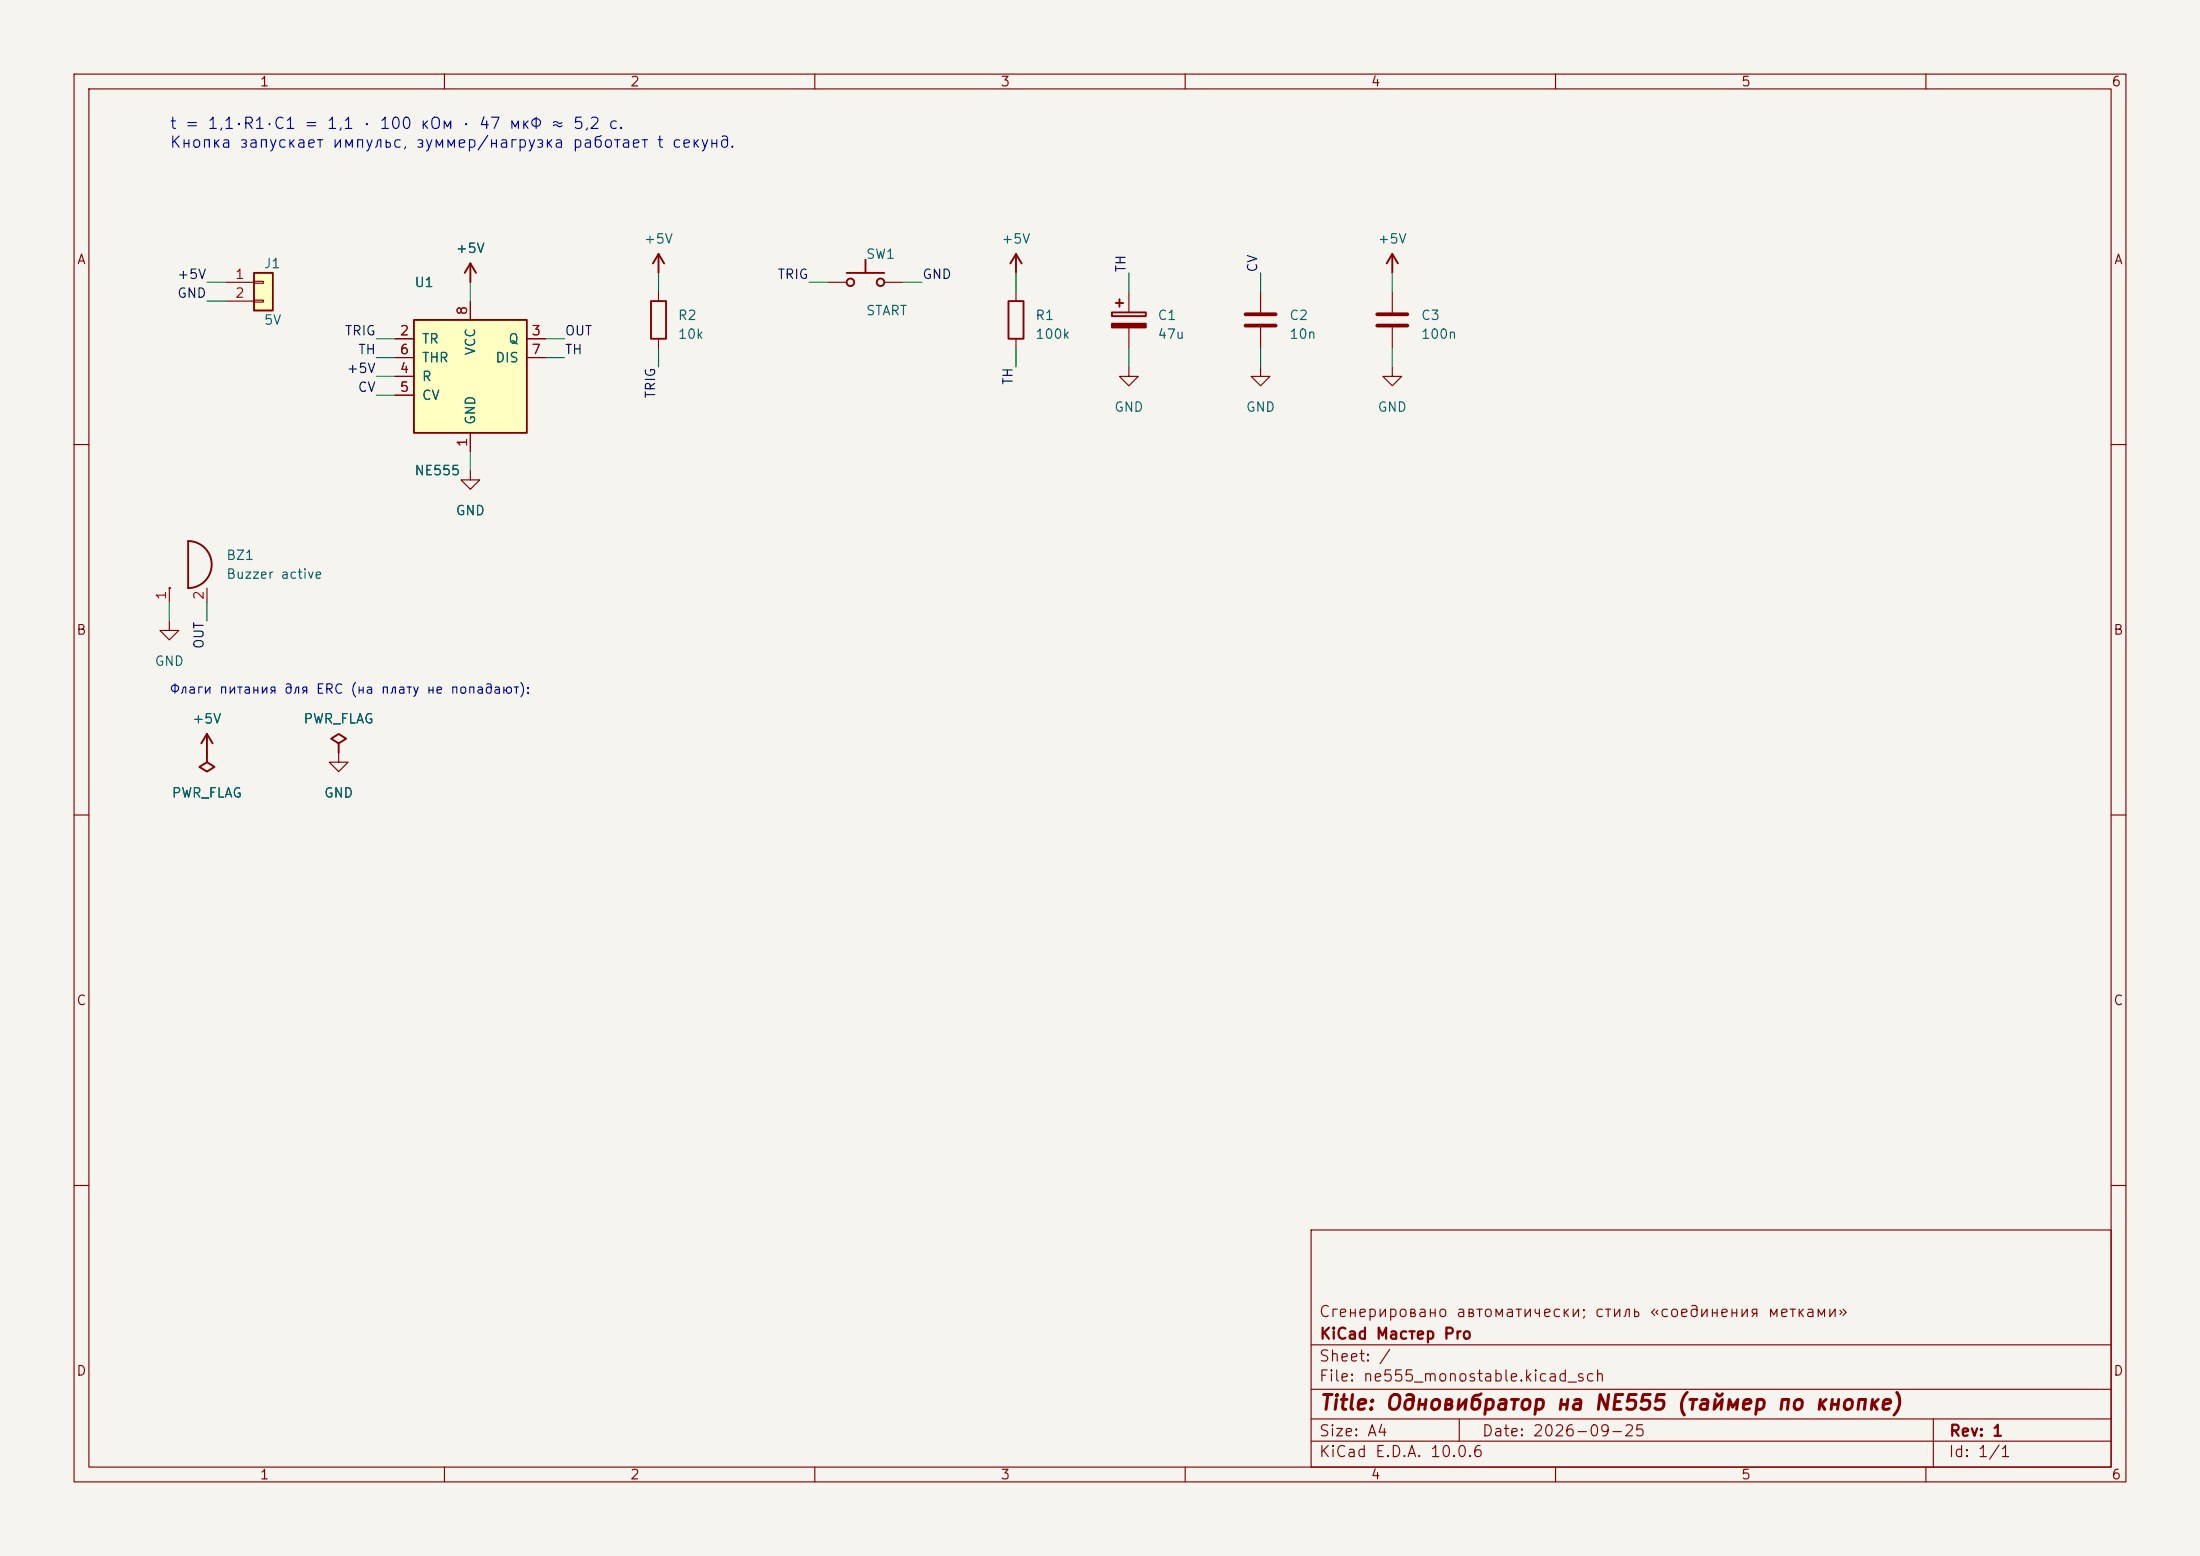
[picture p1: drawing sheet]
(kicad_sch (version 20231120) (generator "eeschema") (generator_version "8.0")
 (paper "A4")
 (title_block (title "Одновибратор на NE555 (таймер по кнопке)") (date "2026-09-25") (rev "1") (company "KiCad Мастер Pro") (comment 1 "Сгенерировано автоматически; стиль «соединения метками»"))
 (lib_symbols (symbol "KiCadMaster:Conn_01x02" (pin_numbers) (pin_names (offset 0) hide) (exclude_from_sim no) (in_bom yes) (on_board yes) (property "Reference" "J" (at 0 5.08 0) (effects (font (size 1.27 1.27)))) (property "Value" "Conn_01x02" (at 0 -2.54 0) (effects (font (size 1.27 1.27)))) (property "Footprint" "" (at 0 0 0) (effects (font (size 1.27 1.27)) hide)) (property "Datasheet" "~" (at 0 0 0) (effects (font (size 1.27 1.27)) hide)) (property "Description" "Разъём" (at 0 0 0) (effects (font (size 1.27 1.27)) hide)) (symbol "Conn_01x02_0_1" (rectangle (start -1.27 3.81) (end 1.27 -1.27) (stroke (width 0.254) (type default)) (fill (type background))) (rectangle (start -1.27 2.667) (end 0 2.413) (stroke (width 0.1524) (type default)) (fill (type none))) (rectangle (start -1.27 0.127) (end 0 -0.127) (stroke (width 0.1524) (type default)) (fill (type none)))) (symbol "Conn_01x02_1_1" (pin passive line (at -5.08 2.54 0) (length 3.81) (name "Pin_1" (effects (font (size 1.27 1.27)))) (number "1" (effects (font (size 1.27 1.27))))) (pin passive line (at -5.08 0 0) (length 3.81) (name "Pin_2" (effects (font (size 1.27 1.27)))) (number "2" (effects (font (size 1.27 1.27))))))) (symbol "KiCadMaster:NE555" (pin_numbers) (pin_names (offset 1.016)) (exclude_from_sim no) (in_bom yes) (on_board yes) (property "Reference" "U" (at -7.62 12.7 0) (effects (font (size 1.27 1.27)))) (property "Value" "NE555" (at -7.62 -12.7 0) (effects (font (size 1.27 1.27)))) (property "Footprint" "" (at 0 0 0) (effects (font (size 1.27 1.27)) hide)) (property "Datasheet" "~" (at 0 0 0) (effects (font (size 1.27 1.27)) hide)) (property "Description" "Таймер NE555, DIP-8" (at 0 0 0) (effects (font (size 1.27 1.27)) hide)) (property "ki_keywords" "timer 555" (at 0 0 0) (effects (font (size 1.27 1.27)) hide)) (symbol "NE555_0_1" (rectangle (start -7.62 7.62) (end 7.62 -7.62) (stroke (width 0.254) (type default)) (fill (type background)))) (symbol "NE555_1_1" (pin input line (at -10.16 5.08 0) (length 2.54) (name "TR" (effects (font (size 1.27 1.27)))) (number "2" (effects (font (size 1.27 1.27))))) (pin input line (at -10.16 2.54 0) (length 2.54) (name "THR" (effects (font (size 1.27 1.27)))) (number "6" (effects (font (size 1.27 1.27))))) (pin input line (at -10.16 0 0) (length 2.54) (name "R" (effects (font (size 1.27 1.27)))) (number "4" (effects (font (size 1.27 1.27))))) (pin input line (at -10.16 -2.54 0) (length 2.54) (name "CV" (effects (font (size 1.27 1.27)))) (number "5" (effects (font (size 1.27 1.27))))) (pin output line (at 10.16 5.08 180) (length 2.54) (name "Q" (effects (font (size 1.27 1.27)))) (number "3" (effects (font (size 1.27 1.27))))) (pin open_collector line (at 10.16 2.54 180) (length 2.54) (name "DIS" (effects (font (size 1.27 1.27)))) (number "7" (effects (font (size 1.27 1.27))))) (pin power_in line (at 0 10.16 270) (length 2.54) (name "VCC" (effects (font (size 1.27 1.27)))) (number "8" (effects (font (size 1.27 1.27))))) (pin power_in line (at 0 -10.16 90) (length 2.54) (name "GND" (effects (font (size 1.27 1.27)))) (number "1" (effects (font (size 1.27 1.27))))))) (symbol "KiCadMaster:R" (pin_numbers hide) (pin_names (offset 0) hide) (exclude_from_sim no) (in_bom yes) (on_board yes) (property "Reference" "R" (at 2.54 0.635 0) (effects (font (size 1.27 1.27)))) (property "Value" "R" (at 2.54 -1.905 0) (effects (font (size 1.27 1.27)))) (property "Footprint" "" (at 0 0 0) (effects (font (size 1.27 1.27)) hide)) (property "Datasheet" "~" (at 0 0 0) (effects (font (size 1.27 1.27)) hide)) (property "Description" "Резистор" (at 0 0 0) (effects (font (size 1.27 1.27)) hide)) (symbol "R_0_1" (rectangle (start -1.016 -2.54) (end 1.016 2.54) (stroke (width 0.254) (type default)) (fill (type none)))) (symbol "R_1_1" (pin passive line (at 0 3.81 270) (length 1.27) (name "~" (effects (font (size 1.27 1.27)))) (number "1" (effects (font (size 1.27 1.27))))) (pin passive line (at 0 -3.81 90) (length 1.27) (name "~" (effects (font (size 1.27 1.27)))) (number "2" (effects (font (size 1.27 1.27))))))) (symbol "KiCadMaster:SW_Push" (pin_numbers hide) (pin_names (offset 0) hide) (exclude_from_sim no) (in_bom yes) (on_board yes) (property "Reference" "SW" (at 0 3.81 0) (effects (font (size 1.27 1.27)))) (property "Value" "SW_Push" (at 0 -3.81 0) (effects (font (size 1.27 1.27)))) (property "Footprint" "" (at 0 0 0) (effects (font (size 1.27 1.27)) hide)) (property "Datasheet" "~" (at 0 0 0) (effects (font (size 1.27 1.27)) hide)) (property "Description" "Кнопка без фиксации" (at 0 0 0) (effects (font (size 1.27 1.27)) hide)) (symbol "SW_Push_0_1" (circle (center -2.032 0) (radius 0.508) (stroke (width 0.254) (type default)) (fill (type none))) (circle (center 2.032 0) (radius 0.508) (stroke (width 0.254) (type default)) (fill (type none))) (polyline (pts (xy 0 1.27) (xy 0 3.048)) (stroke (width 0.254) (type default)) (fill (type none))) (polyline (pts (xy 2.54 1.27) (xy -2.54 1.27)) (stroke (width 0.254) (type default)) (fill (type none)))) (symbol "SW_Push_1_1" (pin passive line (at -5.08 0 0) (length 2.54) (name "1" (effects (font (size 1.27 1.27)))) (number "1" (effects (font (size 1.27 1.27))))) (pin passive line (at 5.08 0 180) (length 2.54) (name "2" (effects (font (size 1.27 1.27)))) (number "2" (effects (font (size 1.27 1.27))))))) (symbol "KiCadMaster:C_Polarized" (pin_numbers hide) (pin_names (offset 0) hide) (exclude_from_sim no) (in_bom yes) (on_board yes) (property "Reference" "C" (at 3.81 0.635 0) (effects (font (size 1.27 1.27)))) (property "Value" "C_Polarized" (at 3.81 -1.905 0) (effects (font (size 1.27 1.27)))) (property "Footprint" "" (at 0 0 0) (effects (font (size 1.27 1.27)) hide)) (property "Datasheet" "~" (at 0 0 0) (effects (font (size 1.27 1.27)) hide)) (property "Description" "Полярный конденсатор" (at 0 0 0) (effects (font (size 1.27 1.27)) hide)) (symbol "C_Polarized_0_1" (rectangle (start -2.286 0.508) (end 2.286 1.016) (stroke (width 0.254) (type default)) (fill (type none))) (rectangle (start -2.286 -1.016) (end 2.286 -0.508) (stroke (width 0.254) (type default)) (fill (type outline))) (polyline (pts (xy -1.778 2.286) (xy -0.762 2.286)) (stroke (width 0.254) (type default)) (fill (type none))) (polyline (pts (xy -1.27 2.794) (xy -1.27 1.778)) (stroke (width 0.254) (type default)) (fill (type none)))) (symbol "C_Polarized_1_1" (pin passive line (at 0 3.81 270) (length 2.794) (name "~" (effects (font (size 1.27 1.27)))) (number "1" (effects (font (size 1.27 1.27))))) (pin passive line (at 0 -3.81 90) (length 2.794) (name "~" (effects (font (size 1.27 1.27)))) (number "2" (effects (font (size 1.27 1.27))))))) (symbol "KiCadMaster:C" (pin_numbers hide) (pin_names (offset 0) hide) (exclude_from_sim no) (in_bom yes) (on_board yes) (property "Reference" "C" (at 3.81 0.635 0) (effects (font (size 1.27 1.27)))) (property "Value" "C" (at 3.81 -1.905 0) (effects (font (size 1.27 1.27)))) (property "Footprint" "" (at 0 0 0) (effects (font (size 1.27 1.27)) hide)) (property "Datasheet" "~" (at 0 0 0) (effects (font (size 1.27 1.27)) hide)) (property "Description" "Конденсатор" (at 0 0 0) (effects (font (size 1.27 1.27)) hide)) (symbol "C_0_1" (polyline (pts (xy -2.032 0.762) (xy 2.032 0.762)) (stroke (width 0.508) (type default)) (fill (type none))) (polyline (pts (xy -2.032 -0.762) (xy 2.032 -0.762)) (stroke (width 0.508) (type default)) (fill (type none)))) (symbol "C_1_1" (pin passive line (at 0 3.81 270) (length 3.048) (name "~" (effects (font (size 1.27 1.27)))) (number "1" (effects (font (size 1.27 1.27))))) (pin passive line (at 0 -3.81 90) (length 3.048) (name "~" (effects (font (size 1.27 1.27)))) (number "2" (effects (font (size 1.27 1.27))))))) (symbol "KiCadMaster:Buzzer" (pin_numbers) (pin_names (offset 0) hide) (exclude_from_sim no) (in_bom yes) (on_board yes) (property "Reference" "BZ" (at 5.08 1.27 0) (effects (font (size 1.27 1.27)))) (property "Value" "Buzzer" (at 5.08 -1.27 0) (effects (font (size 1.27 1.27)))) (property "Footprint" "" (at 0 0 0) (effects (font (size 1.27 1.27)) hide)) (property "Datasheet" "~" (at 0 0 0) (effects (font (size 1.27 1.27)) hide)) (property "Description" "Зуммер" (at 0 0 0) (effects (font (size 1.27 1.27)) hide)) (symbol "Buzzer_0_1" (arc (start 0 -3.175) (mid 3.175 0) (end 0 3.175) (stroke (width 0.254) (type default)) (fill (type none))) (polyline (pts (xy 0 3.175) (xy 0 -3.175)) (stroke (width 0.254) (type default)) (fill (type none))) (polyline (pts (xy -2.54 -3.175) (xy -2.54 -3.175)) (stroke (width 0.254) (type default)) (fill (type none)))) (symbol "Buzzer_1_1" (pin passive line (at -2.54 -5.08 90) (length 1.905) (name "-" (effects (font (size 1.27 1.27)))) (number "1" (effects (font (size 1.27 1.27))))) (pin passive line (at 2.54 -5.08 90) (length 1.905) (name "+" (effects (font (size 1.27 1.27)))) (number "2" (effects (font (size 1.27 1.27))))))) (symbol "KiCadMaster:+5V" (power) (pin_numbers hide) (pin_names (offset 0) hide) (exclude_from_sim no) (in_bom yes) (on_board yes) (property "Reference" "#PWR" (at 0 -3.81 0) (effects (font (size 1.27 1.27)) hide)) (property "Value" "+5V" (at 0 3.556 0) (effects (font (size 1.27 1.27)))) (property "Footprint" "" (at 0 0 0) (effects (font (size 1.27 1.27)) hide)) (property "Datasheet" "~" (at 0 0 0) (effects (font (size 1.27 1.27)) hide)) (property "Description" "Символ питания: +5V" (at 0 0 0) (effects (font (size 1.27 1.27)) hide)) (symbol "+5V_0_1" (polyline (pts (xy -0.762 1.27) (xy 0 2.54)) (stroke (width 0.254) (type default)) (fill (type none))) (polyline (pts (xy 0 0) (xy 0 2.54)) (stroke (width 0.254) (type default)) (fill (type none))) (polyline (pts (xy 0 2.54) (xy 0.762 1.27)) (stroke (width 0.254) (type default)) (fill (type none)))) (symbol "+5V_1_1" (pin power_in line (at 0 0 90) (length 0) hide (name "+5V" (effects (font (size 1.27 1.27)))) (number "1" (effects (font (size 1.27 1.27))))))) (symbol "KiCadMaster:GND" (power) (pin_numbers hide) (pin_names (offset 0) hide) (exclude_from_sim no) (in_bom yes) (on_board yes) (property "Reference" "#PWR" (at 0 -6.35 0) (effects (font (size 1.27 1.27)) hide)) (property "Value" "GND" (at 0 -3.81 0) (effects (font (size 1.27 1.27)))) (property "Footprint" "" (at 0 0 0) (effects (font (size 1.27 1.27)) hide)) (property "Datasheet" "~" (at 0 0 0) (effects (font (size 1.27 1.27)) hide)) (property "Description" "Символ питания: GND" (at 0 0 0) (effects (font (size 1.27 1.27)) hide)) (symbol "GND_0_1" (polyline (pts (xy 0 0) (xy 0 -1.27) (xy 1.27 -1.27) (xy 0 -2.54) (xy -1.27 -1.27) (xy 0 -1.27)) (stroke (width 0) (type default)) (fill (type none)))) (symbol "GND_1_1" (pin power_in line (at 0 0 270) (length 0) hide (name "GND" (effects (font (size 1.27 1.27)))) (number "1" (effects (font (size 1.27 1.27))))))) (symbol "KiCadMaster:PWR_FLAG" (power) (pin_numbers hide) (pin_names (offset 0) hide) (exclude_from_sim no) (in_bom yes) (on_board yes) (property "Reference" "#FLG" (at 0 1.905 0) (effects (font (size 1.27 1.27)) hide)) (property "Value" "PWR_FLAG" (at 0 3.81 0) (effects (font (size 1.27 1.27)))) (property "Footprint" "" (at 0 0 0) (effects (font (size 1.27 1.27)) hide)) (property "Datasheet" "~" (at 0 0 0) (effects (font (size 1.27 1.27)) hide)) (property "Description" "Флаг: цепь запитана извне (для ERC)" (at 0 0 0) (effects (font (size 1.27 1.27)) hide)) (symbol "PWR_FLAG_0_1" (polyline (pts (xy 0 0) (xy 0 1.27) (xy -1.016 1.905) (xy 0 2.54) (xy 1.016 1.905) (xy 0 1.27)) (stroke (width 0.254) (type default)) (fill (type none)))) (symbol "PWR_FLAG_1_1" (pin power_out line (at 0 0 90) (length 0) hide (name "pwr" (effects (font (size 1.27 1.27)))) (number "1" (effects (font (size 1.27 1.27))))))))
 (symbol (lib_id "KiCadMaster:Conn_01x02") (at 35.56 40.64 0) (unit 1) (exclude_from_sim no) (in_bom yes) (on_board yes) (dnp no) (property "Reference" "J1" (at 35.56 35.56 0) (effects (font (size 1.27 1.27)) (justify left))) (property "Value" "5V" (at 35.56 43.18 0) (effects (font (size 1.27 1.27)) (justify left))) (property "Footprint" "Connector_PinHeader_2.54mm:PinHeader_1x02_P2.54mm_Vertical" (at 35.56 40.64 0) (effects (font (size 1.27 1.27)) hide)) (property "Datasheet" "~" (at 35.56 40.64 0) (effects (font (size 1.27 1.27)) hide)) (property "Description" "Питание" (at 35.56 40.64 0) (effects (font (size 1.27 1.27)) hide)) (pin "1") (pin "2"))
 (wire (pts (xy 30.48 38.1) (xy 27.94 38.1)) (stroke (width 0) (type default)))
 (label "+5V" (at 27.94 38.1 180) (fields_autoplaced yes) (effects (font (size 1.27 1.27)) (justify right bottom)))
 (wire (pts (xy 30.48 40.64) (xy 27.94 40.64)) (stroke (width 0) (type default)))
 (label "GND" (at 27.94 40.64 180) (fields_autoplaced yes) (effects (font (size 1.27 1.27)) (justify right bottom)))
 (symbol (lib_id "KiCadMaster:NE555") (at 63.5 50.8 0) (unit 1) (exclude_from_sim no) (in_bom yes) (on_board yes) (dnp no) (property "Reference" "U1" (at 55.88 38.1 0) (effects (font (size 1.27 1.27)) (justify left))) (property "Value" "NE555" (at 55.88 63.5 0) (effects (font (size 1.27 1.27)) (justify left))) (property "Footprint" "Package_DIP:DIP-8_W7.62mm" (at 63.5 50.8 0) (effects (font (size 1.27 1.27)) hide)) (property "Datasheet" "~" (at 63.5 50.8 0) (effects (font (size 1.27 1.27)) hide)) (property "Description" "Ждущий режим" (at 63.5 50.8 0) (effects (font (size 1.27 1.27)) hide)) (pin "2") (pin "6") (pin "4") (pin "5") (pin "3") (pin "7") (pin "8") (pin "1"))
 (wire (pts (xy 53.34 45.72) (xy 50.8 45.72)) (stroke (width 0) (type default)))
 (label "TRIG" (at 50.8 45.72 180) (fields_autoplaced yes) (effects (font (size 1.27 1.27)) (justify right bottom)))
 (wire (pts (xy 53.34 48.26) (xy 50.8 48.26)) (stroke (width 0) (type default)))
 (label "TH" (at 50.8 48.26 180) (fields_autoplaced yes) (effects (font (size 1.27 1.27)) (justify right bottom)))
 (wire (pts (xy 53.34 50.8) (xy 50.8 50.8)) (stroke (width 0) (type default)))
 (label "+5V" (at 50.8 50.8 180) (fields_autoplaced yes) (effects (font (size 1.27 1.27)) (justify right bottom)))
 (wire (pts (xy 53.34 53.34) (xy 50.8 53.34)) (stroke (width 0) (type default)))
 (label "CV" (at 50.8 53.34 180) (fields_autoplaced yes) (effects (font (size 1.27 1.27)) (justify right bottom)))
 (wire (pts (xy 73.66 45.72) (xy 76.2 45.72)) (stroke (width 0) (type default)))
 (label "OUT" (at 76.2 45.72 0) (fields_autoplaced yes) (effects (font (size 1.27 1.27)) (justify left bottom)))
 (wire (pts (xy 73.66 48.26) (xy 76.2 48.26)) (stroke (width 0) (type default)))
 (label "TH" (at 76.2 48.26 0) (fields_autoplaced yes) (effects (font (size 1.27 1.27)) (justify left bottom)))
 (wire (pts (xy 63.5 40.64) (xy 63.5 38.1)) (stroke (width 0) (type default)))
 (symbol (lib_id "KiCadMaster:+5V") (at 63.5 38.1 0) (unit 1) (exclude_from_sim no) (in_bom yes) (on_board yes) (dnp no) (property "Reference" "#PWR01" (at 63.5 38.1 0) (effects (font (size 1.27 1.27)) hide)) (property "Value" "+5V" (at 63.5 33.5 0) (effects (font (size 1.27 1.27)))) (property "Footprint" "" (at 63.5 38.1 0) (effects (font (size 1.27 1.27)) hide)) (property "Datasheet" "" (at 63.5 38.1 0) (effects (font (size 1.27 1.27)) hide)) (property "Description" "" (at 63.5 38.1 0) (effects (font (size 1.27 1.27)) hide)) (pin "1"))
 (wire (pts (xy 63.5 60.96) (xy 63.5 63.5)) (stroke (width 0) (type default)))
 (symbol (lib_id "KiCadMaster:GND") (at 63.5 63.5 0) (unit 1) (exclude_from_sim no) (in_bom yes) (on_board yes) (dnp no) (property "Reference" "#PWR02" (at 63.5 63.5 0) (effects (font (size 1.27 1.27)) hide)) (property "Value" "GND" (at 63.5 68.9 0) (effects (font (size 1.27 1.27)))) (property "Footprint" "" (at 63.5 63.5 0) (effects (font (size 1.27 1.27)) hide)) (property "Datasheet" "" (at 63.5 63.5 0) (effects (font (size 1.27 1.27)) hide)) (property "Description" "" (at 63.5 63.5 0) (effects (font (size 1.27 1.27)) hide)) (pin "1"))
 (symbol (lib_id "KiCadMaster:R") (at 88.9 43.18 0) (unit 1) (exclude_from_sim no) (in_bom yes) (on_board yes) (dnp no) (property "Reference" "R2" (at 91.44 42.545 0) (effects (font (size 1.27 1.27)) (justify left))) (property "Value" "10k" (at 91.44 45.085 0) (effects (font (size 1.27 1.27)) (justify left))) (property "Footprint" "Resistor_THT:R_Axial_DIN0207_L6.3mm_D2.5mm_P10.16mm_Horizontal" (at 88.9 43.18 0) (effects (font (size 1.27 1.27)) hide)) (property "Datasheet" "~" (at 88.9 43.18 0) (effects (font (size 1.27 1.27)) hide)) (property "Description" "Подтяжка входа запуска" (at 88.9 43.18 0) (effects (font (size 1.27 1.27)) hide)) (pin "1") (pin "2"))
 (wire (pts (xy 88.9 39.37) (xy 88.9 36.83)) (stroke (width 0) (type default)))
 (symbol (lib_id "KiCadMaster:+5V") (at 88.9 36.83 0) (unit 1) (exclude_from_sim no) (in_bom yes) (on_board yes) (dnp no) (property "Reference" "#PWR03" (at 88.9 36.83 0) (effects (font (size 1.27 1.27)) hide)) (property "Value" "+5V" (at 88.9 32.23 0) (effects (font (size 1.27 1.27)))) (property "Footprint" "" (at 88.9 36.83 0) (effects (font (size 1.27 1.27)) hide)) (property "Datasheet" "" (at 88.9 36.83 0) (effects (font (size 1.27 1.27)) hide)) (property "Description" "" (at 88.9 36.83 0) (effects (font (size 1.27 1.27)) hide)) (pin "1"))
 (wire (pts (xy 88.9 46.99) (xy 88.9 49.53)) (stroke (width 0) (type default)))
 (label "TRIG" (at 88.9 49.53 270) (fields_autoplaced yes) (effects (font (size 1.27 1.27)) (justify right bottom)))
 (symbol (lib_id "KiCadMaster:SW_Push") (at 116.84 38.1 0) (unit 1) (exclude_from_sim no) (in_bom yes) (on_board yes) (dnp no) (property "Reference" "SW1" (at 116.84 34.29 0) (effects (font (size 1.27 1.27)) (justify left))) (property "Value" "START" (at 116.84 41.91 0) (effects (font (size 1.27 1.27)) (justify left))) (property "Footprint" "Button_Switch_THT:SW_PUSH_6mm" (at 116.84 38.1 0) (effects (font (size 1.27 1.27)) hide)) (property "Datasheet" "~" (at 116.84 38.1 0) (effects (font (size 1.27 1.27)) hide)) (property "Description" "Запуск" (at 116.84 38.1 0) (effects (font (size 1.27 1.27)) hide)) (pin "1") (pin "2"))
 (wire (pts (xy 111.76 38.1) (xy 109.22 38.1)) (stroke (width 0) (type default)))
 (label "TRIG" (at 109.22 38.1 180) (fields_autoplaced yes) (effects (font (size 1.27 1.27)) (justify right bottom)))
 (wire (pts (xy 121.92 38.1) (xy 124.46 38.1)) (stroke (width 0) (type default)))
 (label "GND" (at 124.46 38.1 0) (fields_autoplaced yes) (effects (font (size 1.27 1.27)) (justify left bottom)))
 (symbol (lib_id "KiCadMaster:R") (at 137.16 43.18 0) (unit 1) (exclude_from_sim no) (in_bom yes) (on_board yes) (dnp no) (property "Reference" "R1" (at 139.7 42.545 0) (effects (font (size 1.27 1.27)) (justify left))) (property "Value" "100k" (at 139.7 45.085 0) (effects (font (size 1.27 1.27)) (justify left))) (property "Footprint" "Resistor_THT:R_Axial_DIN0207_L6.3mm_D2.5mm_P10.16mm_Horizontal" (at 137.16 43.18 0) (effects (font (size 1.27 1.27)) hide)) (property "Datasheet" "~" (at 137.16 43.18 0) (effects (font (size 1.27 1.27)) hide)) (property "Description" "Времязадающий" (at 137.16 43.18 0) (effects (font (size 1.27 1.27)) hide)) (pin "1") (pin "2"))
 (wire (pts (xy 137.16 39.37) (xy 137.16 36.83)) (stroke (width 0) (type default)))
 (symbol (lib_id "KiCadMaster:+5V") (at 137.16 36.83 0) (unit 1) (exclude_from_sim no) (in_bom yes) (on_board yes) (dnp no) (property "Reference" "#PWR04" (at 137.16 36.83 0) (effects (font (size 1.27 1.27)) hide)) (property "Value" "+5V" (at 137.16 32.23 0) (effects (font (size 1.27 1.27)))) (property "Footprint" "" (at 137.16 36.83 0) (effects (font (size 1.27 1.27)) hide)) (property "Datasheet" "" (at 137.16 36.83 0) (effects (font (size 1.27 1.27)) hide)) (property "Description" "" (at 137.16 36.83 0) (effects (font (size 1.27 1.27)) hide)) (pin "1"))
 (wire (pts (xy 137.16 46.99) (xy 137.16 49.53)) (stroke (width 0) (type default)))
 (label "TH" (at 137.16 49.53 270) (fields_autoplaced yes) (effects (font (size 1.27 1.27)) (justify right bottom)))
 (symbol (lib_id "KiCadMaster:C_Polarized") (at 152.4 43.18 0) (unit 1) (exclude_from_sim no) (in_bom yes) (on_board yes) (dnp no) (property "Reference" "C1" (at 156.21 42.545 0) (effects (font (size 1.27 1.27)) (justify left))) (property "Value" "47u" (at 156.21 45.085 0) (effects (font (size 1.27 1.27)) (justify left))) (property "Footprint" "Capacitor_THT:CP_Radial_D5.0mm_P2.00mm" (at 152.4 43.18 0) (effects (font (size 1.27 1.27)) hide)) (property "Datasheet" "~" (at 152.4 43.18 0) (effects (font (size 1.27 1.27)) hide)) (property "Description" "Времязадающий" (at 152.4 43.18 0) (effects (font (size 1.27 1.27)) hide)) (pin "1") (pin "2"))
 (wire (pts (xy 152.4 39.37) (xy 152.4 36.83)) (stroke (width 0) (type default)))
 (label "TH" (at 152.4 36.83 90) (fields_autoplaced yes) (effects (font (size 1.27 1.27)) (justify left bottom)))
 (wire (pts (xy 152.4 46.99) (xy 152.4 49.53)) (stroke (width 0) (type default)))
 (symbol (lib_id "KiCadMaster:GND") (at 152.4 49.53 0) (unit 1) (exclude_from_sim no) (in_bom yes) (on_board yes) (dnp no) (property "Reference" "#PWR05" (at 152.4 49.53 0) (effects (font (size 1.27 1.27)) hide)) (property "Value" "GND" (at 152.4 54.93 0) (effects (font (size 1.27 1.27)))) (property "Footprint" "" (at 152.4 49.53 0) (effects (font (size 1.27 1.27)) hide)) (property "Datasheet" "" (at 152.4 49.53 0) (effects (font (size 1.27 1.27)) hide)) (property "Description" "" (at 152.4 49.53 0) (effects (font (size 1.27 1.27)) hide)) (pin "1"))
 (symbol (lib_id "KiCadMaster:C") (at 170.18 43.18 0) (unit 1) (exclude_from_sim no) (in_bom yes) (on_board yes) (dnp no) (property "Reference" "C2" (at 173.99 42.545 0) (effects (font (size 1.27 1.27)) (justify left))) (property "Value" "10n" (at 173.99 45.085 0) (effects (font (size 1.27 1.27)) (justify left))) (property "Footprint" "Capacitor_THT:C_Disc_D5.0mm_W2.5mm_P5.00mm" (at 170.18 43.18 0) (effects (font (size 1.27 1.27)) hide)) (property "Datasheet" "~" (at 170.18 43.18 0) (effects (font (size 1.27 1.27)) hide)) (property "Description" "Фильтр CV" (at 170.18 43.18 0) (effects (font (size 1.27 1.27)) hide)) (pin "1") (pin "2"))
 (wire (pts (xy 170.18 39.37) (xy 170.18 36.83)) (stroke (width 0) (type default)))
 (label "CV" (at 170.18 36.83 90) (fields_autoplaced yes) (effects (font (size 1.27 1.27)) (justify left bottom)))
 (wire (pts (xy 170.18 46.99) (xy 170.18 49.53)) (stroke (width 0) (type default)))
 (symbol (lib_id "KiCadMaster:GND") (at 170.18 49.53 0) (unit 1) (exclude_from_sim no) (in_bom yes) (on_board yes) (dnp no) (property "Reference" "#PWR06" (at 170.18 49.53 0) (effects (font (size 1.27 1.27)) hide)) (property "Value" "GND" (at 170.18 54.93 0) (effects (font (size 1.27 1.27)))) (property "Footprint" "" (at 170.18 49.53 0) (effects (font (size 1.27 1.27)) hide)) (property "Datasheet" "" (at 170.18 49.53 0) (effects (font (size 1.27 1.27)) hide)) (property "Description" "" (at 170.18 49.53 0) (effects (font (size 1.27 1.27)) hide)) (pin "1"))
 (symbol (lib_id "KiCadMaster:C") (at 187.96 43.18 0) (unit 1) (exclude_from_sim no) (in_bom yes) (on_board yes) (dnp no) (property "Reference" "C3" (at 191.77 42.545 0) (effects (font (size 1.27 1.27)) (justify left))) (property "Value" "100n" (at 191.77 45.085 0) (effects (font (size 1.27 1.27)) (justify left))) (property "Footprint" "Capacitor_THT:C_Disc_D5.0mm_W2.5mm_P5.00mm" (at 187.96 43.18 0) (effects (font (size 1.27 1.27)) hide)) (property "Datasheet" "~" (at 187.96 43.18 0) (effects (font (size 1.27 1.27)) hide)) (property "Description" "Развязка" (at 187.96 43.18 0) (effects (font (size 1.27 1.27)) hide)) (pin "1") (pin "2"))
 (wire (pts (xy 187.96 39.37) (xy 187.96 36.83)) (stroke (width 0) (type default)))
 (symbol (lib_id "KiCadMaster:+5V") (at 187.96 36.83 0) (unit 1) (exclude_from_sim no) (in_bom yes) (on_board yes) (dnp no) (property "Reference" "#PWR07" (at 187.96 36.83 0) (effects (font (size 1.27 1.27)) hide)) (property "Value" "+5V" (at 187.96 32.23 0) (effects (font (size 1.27 1.27)))) (property "Footprint" "" (at 187.96 36.83 0) (effects (font (size 1.27 1.27)) hide)) (property "Datasheet" "" (at 187.96 36.83 0) (effects (font (size 1.27 1.27)) hide)) (property "Description" "" (at 187.96 36.83 0) (effects (font (size 1.27 1.27)) hide)) (pin "1"))
 (wire (pts (xy 187.96 46.99) (xy 187.96 49.53)) (stroke (width 0) (type default)))
 (symbol (lib_id "KiCadMaster:GND") (at 187.96 49.53 0) (unit 1) (exclude_from_sim no) (in_bom yes) (on_board yes) (dnp no) (property "Reference" "#PWR08" (at 187.96 49.53 0) (effects (font (size 1.27 1.27)) hide)) (property "Value" "GND" (at 187.96 54.93 0) (effects (font (size 1.27 1.27)))) (property "Footprint" "" (at 187.96 49.53 0) (effects (font (size 1.27 1.27)) hide)) (property "Datasheet" "" (at 187.96 49.53 0) (effects (font (size 1.27 1.27)) hide)) (property "Description" "" (at 187.96 49.53 0) (effects (font (size 1.27 1.27)) hide)) (pin "1"))
 (symbol (lib_id "KiCadMaster:Buzzer") (at 25.4 76.2 0) (unit 1) (exclude_from_sim no) (in_bom yes) (on_board yes) (dnp no) (property "Reference" "BZ1" (at 30.48 74.93 0) (effects (font (size 1.27 1.27)) (justify left))) (property "Value" "Buzzer active" (at 30.48 77.47 0) (effects (font (size 1.27 1.27)) (justify left))) (property "Footprint" "Buzzer_Beeper:Buzzer_12x9.5RM7.6" (at 25.4 76.2 0) (effects (font (size 1.27 1.27)) hide)) (property "Datasheet" "~" (at 25.4 76.2 0) (effects (font (size 1.27 1.27)) hide)) (property "Description" "Активный зуммер до 100 мА" (at 25.4 76.2 0) (effects (font (size 1.27 1.27)) hide)) (pin "1") (pin "2"))
 (wire (pts (xy 22.86 81.28) (xy 22.86 83.82)) (stroke (width 0) (type default)))
 (symbol (lib_id "KiCadMaster:GND") (at 22.86 83.82 0) (unit 1) (exclude_from_sim no) (in_bom yes) (on_board yes) (dnp no) (property "Reference" "#PWR09" (at 22.86 83.82 0) (effects (font (size 1.27 1.27)) hide)) (property "Value" "GND" (at 22.86 89.22 0) (effects (font (size 1.27 1.27)))) (property "Footprint" "" (at 22.86 83.82 0) (effects (font (size 1.27 1.27)) hide)) (property "Datasheet" "" (at 22.86 83.82 0) (effects (font (size 1.27 1.27)) hide)) (property "Description" "" (at 22.86 83.82 0) (effects (font (size 1.27 1.27)) hide)) (pin "1"))
 (wire (pts (xy 27.94 81.28) (xy 27.94 83.82)) (stroke (width 0) (type default)))
 (label "OUT" (at 27.94 83.82 270) (fields_autoplaced yes) (effects (font (size 1.27 1.27)) (justify right bottom)))
 (text "Флаги питания для ERC (на плату не попадают):" (exclude_from_sim no) (at 22.86 93.98 0) (effects (font (size 1.27 1.27)) (justify left bottom)))
 (symbol (lib_id "KiCadMaster:+5V") (at 27.94 101.6 0) (unit 1) (exclude_from_sim no) (in_bom yes) (on_board yes) (dnp no) (property "Reference" "#PWR10" (at 27.94 101.6 0) (effects (font (size 1.27 1.27)) hide)) (property "Value" "+5V" (at 27.94 97 0) (effects (font (size 1.27 1.27)))) (property "Footprint" "" (at 27.94 101.6 0) (effects (font (size 1.27 1.27)) hide)) (property "Datasheet" "" (at 27.94 101.6 0) (effects (font (size 1.27 1.27)) hide)) (property "Description" "" (at 27.94 101.6 0) (effects (font (size 1.27 1.27)) hide)) (pin "1"))
 (symbol (lib_id "KiCadMaster:PWR_FLAG") (at 27.94 101.6 180) (unit 1) (exclude_from_sim no) (in_bom yes) (on_board yes) (dnp no) (property "Reference" "#FLG11" (at 27.94 101.6 0) (effects (font (size 1.27 1.27)) hide)) (property "Value" "PWR_FLAG" (at 27.94 107 0) (effects (font (size 1.27 1.27)))) (property "Footprint" "" (at 27.94 101.6 0) (effects (font (size 1.27 1.27)) hide)) (property "Datasheet" "" (at 27.94 101.6 0) (effects (font (size 1.27 1.27)) hide)) (property "Description" "" (at 27.94 101.6 0) (effects (font (size 1.27 1.27)) hide)) (pin "1"))
 (symbol (lib_id "KiCadMaster:GND") (at 45.72 101.6 0) (unit 1) (exclude_from_sim no) (in_bom yes) (on_board yes) (dnp no) (property "Reference" "#PWR12" (at 45.72 101.6 0) (effects (font (size 1.27 1.27)) hide)) (property "Value" "GND" (at 45.72 107 0) (effects (font (size 1.27 1.27)))) (property "Footprint" "" (at 45.72 101.6 0) (effects (font (size 1.27 1.27)) hide)) (property "Datasheet" "" (at 45.72 101.6 0) (effects (font (size 1.27 1.27)) hide)) (property "Description" "" (at 45.72 101.6 0) (effects (font (size 1.27 1.27)) hide)) (pin "1"))
 (symbol (lib_id "KiCadMaster:PWR_FLAG") (at 45.72 101.6 0) (unit 1) (exclude_from_sim no) (in_bom yes) (on_board yes) (dnp no) (property "Reference" "#FLG13" (at 45.72 101.6 0) (effects (font (size 1.27 1.27)) hide)) (property "Value" "PWR_FLAG" (at 45.72 97 0) (effects (font (size 1.27 1.27)))) (property "Footprint" "" (at 45.72 101.6 0) (effects (font (size 1.27 1.27)) hide)) (property "Datasheet" "" (at 45.72 101.6 0) (effects (font (size 1.27 1.27)) hide)) (property "Description" "" (at 45.72 101.6 0) (effects (font (size 1.27 1.27)) hide)) (pin "1"))
 (text "t = 1,1·R1·C1 = 1,1 · 100 кОм · 47 мкФ ≈ 5,2 с." (exclude_from_sim no) (at 22.86 17.78 0) (effects (font (size 1.524 1.524)) (justify left bottom)))
 (text "Кнопка запускает импульс, зуммер/нагрузка работает t секунд." (exclude_from_sim no) (at 22.86 20.32 0) (effects (font (size 1.524 1.524)) (justify left bottom)))
 (sheet_instances (path "" (page "1"))))
